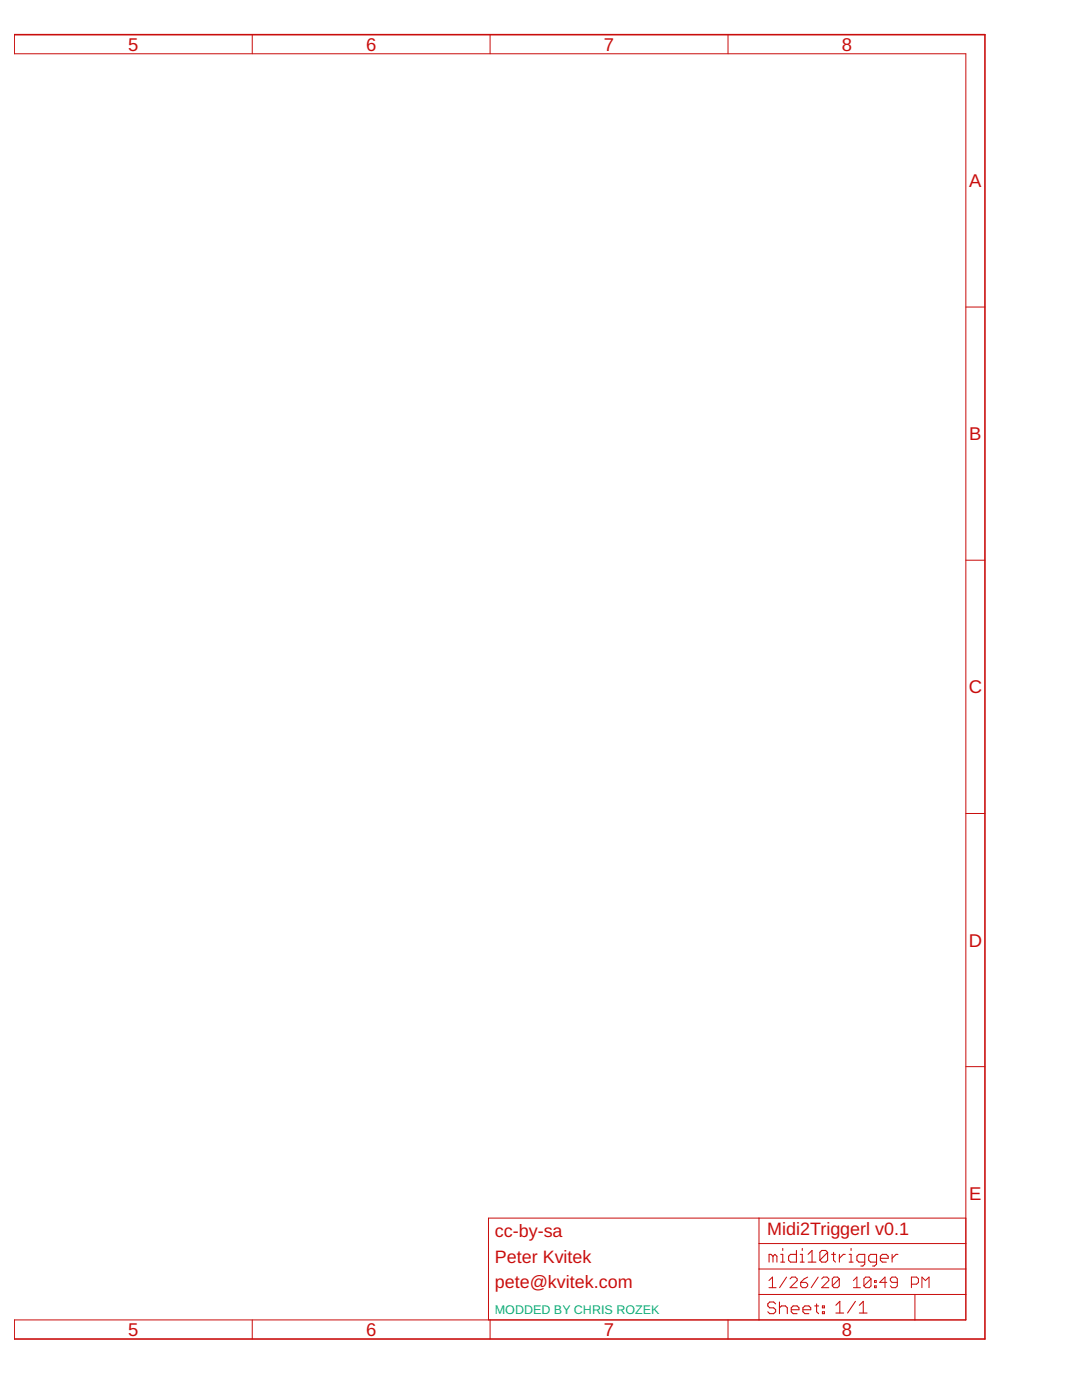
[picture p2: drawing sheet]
<svg xmlns="http://www.w3.org/2000/svg" width="216mm" height="279mm" viewBox="0 0 216 279" stroke-linecap="round" stroke-linejoin="round" font-family="sans-serif">
<g fill="none" stroke="#c90d0c" stroke-width=".2">
<path d="M2.7 10.7h190v252.7h-190M2.9 6.9v3.8M50.3 6.9v3.8M97.8 6.9v3.8M145.3 6.9v3.8M192.7 61.3h3.8M192.7 111.8h3.8M192.7 162.3h3.8M192.7 212.9h3.8M151.4 258.3h41.3M151.4 243.1v20.3M151.4 253.3h41.3"/>
<path d="M151.4 248.2h41.3M153.4 255.6l.7-.7v2.1M153.4 257h1.5M157 254.9l-1.4 2.1M157.6 255.2l.4-.3h.7l.4 .3v.4l-1.5 1.4h1.5M159.8 255.9h1l.4 .4v.3l-.4 .4h-.7l-.3-.4zM161.2 254.9l-.7 .3-.7 .7M163.3 254.9l-1.4 2.1M164 255.2l.3-.3h.7l.4 .3v.4l-1.4 1.4h1.4M167.5 255.2v1.4l-.4 .4h-.7l-.3-.4M167.5 255.2l-.4-.3h-.7l-.3 .3v1.4M167.5 255.2l-1.4 1.4"/>
<path d="M170.3 257h1.4M170.3 255.6l.7-.7v2.1M173.8 255.2v1.4l-.4 .4h-.7l-.3-.4M173.8 255.2l-.4-.3h-.7l-.3 .3v1.4M173.8 255.2l-1.4 1.4M174.5 256.6h.3v.4h-.3zM174.5 255.6h.3v.3h-.3zM177 255.9h-1.5l1.1-1v2.1M179 255.9h-1l-.3-.3v-.4l.3-.3h.7l.3 .3v1.4l-.3 .4h-.7l-.3-.4M181.9 256.3h1l.4-.4v-.7l-.4-.3h-1v2.1M182.6 258.3v5.1M184 257v-2.1l.7 .7 .7-.7v2.1"/>
<path d="M192.7 243.1h-95.2v20.3M2.9 263.4v3.8M50.3 263.4v3.8M97.8 263.4v3.8M145.3 263.4v3.8"/>
</g>
<g fill="none" stroke="#c90d0c" stroke-width=".21">
<path d="M154.2 250.7l-.4-.4h-.3v1.6M154.2 250.7v1.2M154.2 250.7l.4-.4 .4 .4v1.2M155.5 259.8v2.4M155.8 250.3h.4v1.6M155.8 251.9h.8M156.2 249.2v.4M158.9 249.6v2.3h-1.2l-.3-.4v-.8l.3-.4h1.2M159.7 250.3h.4v1.6M159.7 251.9h.8M160.1 249.2v.4M161.2 251.9h1.6"/>
<path d="M161.2 250.3l.8-.7v2.3M165.1 249.9v1.6l-.3 .4h-.8l-.4-.4M165.1 249.9l-.3-.3h-.8l-.4 .3v1.6M165.1 249.9l-1.5 1.6M165.9 250.3h.8M166.3 249.9v1.6l.4 .4M167.5 250.3v1.6M168.7 250.3h-.4l-.8 .8M169.4 250.3h.4v1.6M169.4 251.9h.8M169.8 249.2v.4M170.7 259.7l-1.6 2.3"/>
<path d="M172.6 251.9h-1.2l-.4-.4v-.8l.4-.4h1.2v2l-.4 .4h-.4M174.9 251.9h-1.2l-.4-.4v-.8l.4-.4h1.2v2l-.4 .4h-.4M175.7 251.1h1.5v-.4l-.4-.4h-.7l-.4 .4v.8l.4 .4h.7M178 250.3v1.6M179.2 250.3h-.4l-.8 .8M154.8 260.2l-.4-.4h-.8l-.4 .4v.4l.4 .4h.8l.4 .4v.4l-.4 .4h-.8l-.4-.4M155.5 261l.4-.4h.8l.4 .4v1.2M157.9 261.4h1.5v-.4l-.4-.4h-.7l-.4 .4v.8l.4 .4h.7M160.2 261.4h1.6v-.4l-.4-.4h-.8l-.4 .4v.8l.4 .4h.8M162.6 260.6h.7M162.9 260.2v1.6l.4 .4M164.1 260.6h.4v.4h-.4z"/>
<path d="M164.1 261.8h.4v.4h-.4zM166.8 260.5l.8-.8v2.3M166.8 262h1.5M171.5 262h1.5M171.5 260.5l.8-.8v2.3"/>
</g>
<path d="M2.7 6.9h193.8v260.3h-193.8" fill="none" stroke="#c90d0c" stroke-width=".32"/>
<g font-size="3.7" fill="#c90d0c">
<text x="25.6" y="10.1">5</text>
<text x="73.1" y="10.1">6</text>
<text x="120.5" y="10.1">7</text>
<text x="168" y="10.1">8</text>
<text x="193.4" y="37.3">A</text>
<text x="193.4" y="87.8">B</text>
<text x="193.3" y="138.4">C</text>
<text x="193.3" y="188.9">D</text>
<text x="193.4" y="239.4">E</text>
<text x="25.6" y="266.6">5</text>
<text x="73.1" y="266.6">6</text>
<text x="120.5" y="266.6">7</text>
<text x="168" y="266.6">8</text>
</g>
<g font-size="3.6" fill="#c90d0c">
<text x="98.8" y="246.9">cc-by-sa</text>
<text x="98.8" y="252">Peter Kvitek</text>
<text x="153.1" y="246.4">Midi2Triggerl v0.1</text>
<text x="98.8" y="257.1">pete@kvitek.com</text>
</g>
<text font-size="2.5" fill="#0dab76" x="98.8" y="262.2">MODDED BY CHRIS ROZEK</text>
</svg>
